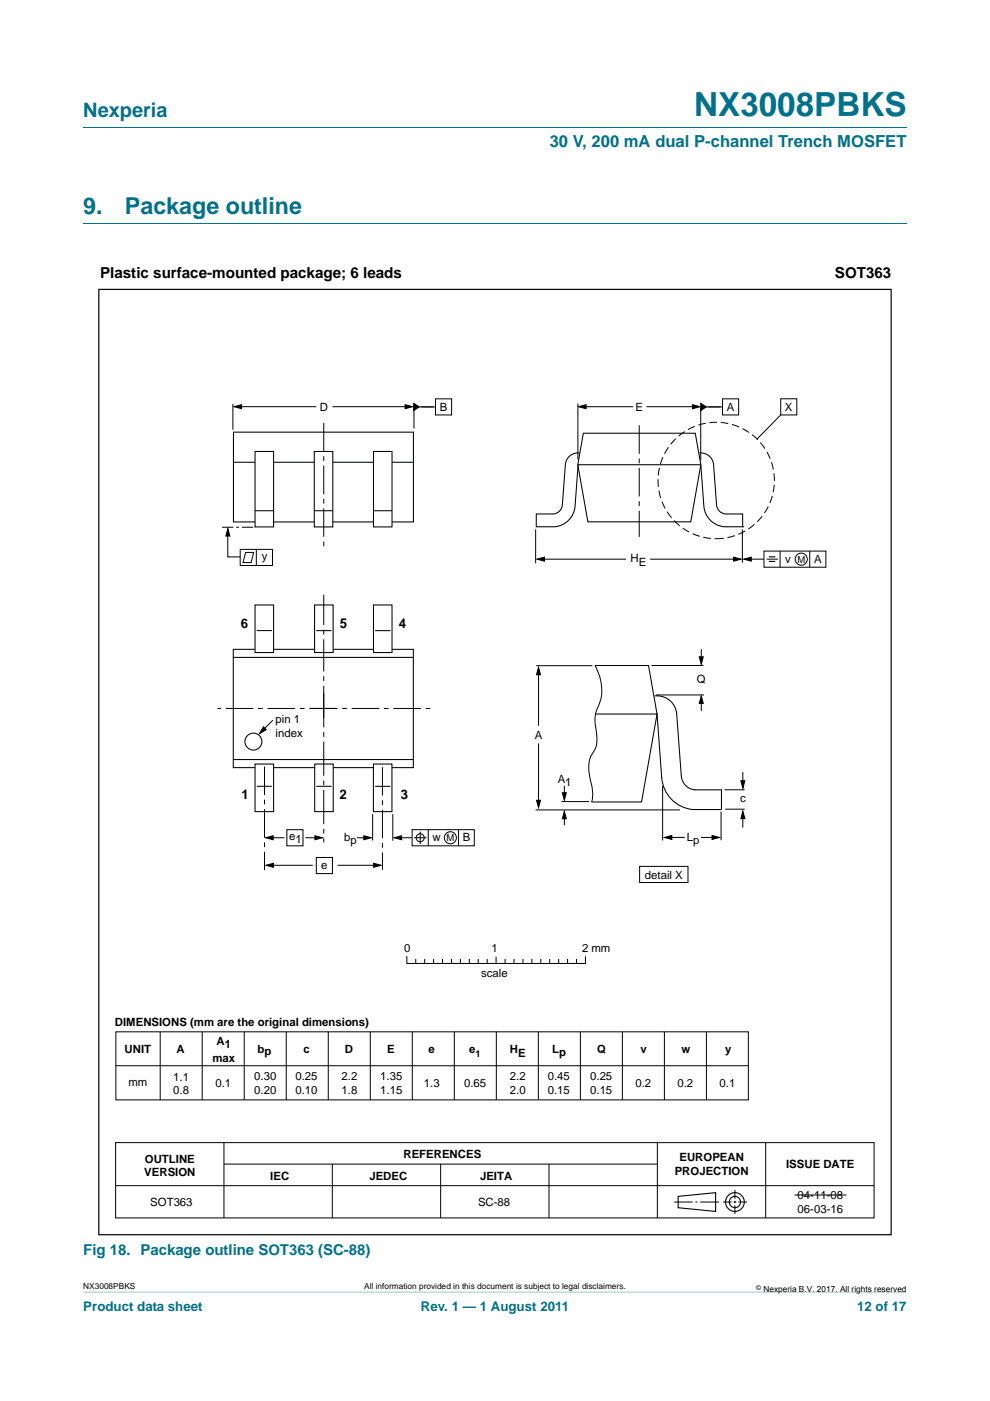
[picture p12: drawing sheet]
<svg xmlns="http://www.w3.org/2000/svg" width="210mm" height="297mm" viewBox="0 0 210 297" stroke-linecap="round" stroke-linejoin="round" font-family="sans-serif">
<path d="M17.7 273.9l174.6 .1z" fill="#00718a"/>
<path d="M17.7 27h174.6M17.7 47.4h174.6" fill="none" stroke="#00718a" stroke-width=".21"/>
<g fill="none" stroke="#000" stroke-width=".21">
<path d="M49.4 85.6v5.5M50.6 86.2h16.5M70.5 86.2h16.2M87.8 85.7v5.1M88.3 86.3h4M92.4 84.6h3.4v3.4h-3.4zM122.6 85.6v11.8M123.4 86.2h10.9M137.1 86.2h10.6M148.6 86.1v11.5M149.2 86.3h4M153.2 84.6h3.5v3.4h-3.5z"/>
<path d="M165.6 88l-5 5.1M165.6 84.6h3.4v3.4h-3.4zM48.3 112.6v5.5h2.6M50.9 116.5h6.9v3.4h-6.9zM52.1 117.1h1.7l-.5 2.2h-1.8zM54.4 116.5v3.4M113.6 112.2v7.2M114.7 118.6h18.1M137.9 118.6h18.3M157.5 112.2v7.1M158.6 118.6h3.4M162 116.8h13.2v3.5h-13.2z"/>
<path d="M162.6 118.6h2.4M165.5 116.8v3.5M171.7 116.8v3.5M148.7 137.6v2.4M57.9 152.7l-2.2 2.2M113.7 141.1h11.9M114.2 142.7v11.2M114.2 157.6v12.7M126.2 141.2a9.7 9.7 0 0 1 .3 9.5 6.4 6.4 0 0 0-.2 3.4 7.9 7.9 0 0 1-.1 4.8 6.3 6.3 0 0 0-1 6.2l.3 1.6a6.6 6.6 0 0 1 0 3.3M138.2 141.1h11M139.1 147.3h10.2M148.7 148.3v2.4"/>
<path d="M57.2 177.6h3.1M60.8 175.9h3.5v3.4h-3.5zM64.8 177.6h2.8M75.7 177.6h2.2M79 172.6v5.6M83.3 172.6v5.7M84.5 177.6h2.9M87.4 175.9h13.2v3.4h-13.2zM87.8 177.6h2.6M89.1 176.3v2.7M90.8 175.9v3.4M97.3 175.9v3.4"/>
<path d="M113.6 171.7h30.6M119.1 170h5.8M119.7 166.6v2.6M119.7 173v2M140.5 166.6v11.6M141.8 177.6h3.4M148.7 177.6h2.8M152.9 172.1v6M157.6 163.7v2.9M157.6 172.9l-.1 2.6M157.9 167.4l-4.2 .1M157.9 171.6h-4.1"/>
<path d="M57.3 183.5h9M67.1 181.8h3.4v3.4h-3.4zM71.6 183.5h8.4M135.7 183.7h10.2v3.4h-10.2zM86.3 202.8v1.5h37.9v-1.4M88.2 203.4v.8M90.1 203.4v.8M92 203.4v.8M93.9 203.4v.8M95.8 203.4v.8M97.6 203.4v.8M99.5 203.4v.8"/>
<path d="M101.4 203.4v.8M103.3 203.4v.8M105.2 202.9v1.3M107.1 203.4v.8M109 203.4v.8M110.9 203.4v.8M112.8 203.4v.8M114.7 203.4v.8M116.6 203.4v.8M118.5 203.4v.8M120.4 203.4v.8M122.3 203.4v.8"/>
<path d="M24.5 251.4h160.9M24.5 242.3h160.9v15.9h-160.9zM47.5 242.3v15.9M47.5 246.8h91.8M70.5 246.8v11.4M93.5 246.8v11.4M116.4 246.8v11.4M139.4 242.3v15.9M143 254.9h3.9M147.5 254.9h.4M148.5 254.9h4M153.4 254.9h1.8"/>
<path d="M155.6 254.9h.6M155.9 252.3v1.8M155.9 254.6v.5M155.9 255.5v1.9M156.6 254.9h1.8M162.4 242.3v15.9"/>
<circle cx="169.9" cy="118.6" r="1.28"/>
<circle cx="89.1" cy="177.6" r=".86"/>
<circle cx="95.5" cy="177.6" r="1.28"/>
</g>
<g fill="none" stroke="#000" stroke-width=".23">
<path d="M143.8 253.7l8-.8v3.9l-8-.7z"/>
<circle cx="155.9" cy="254.9" r="1.99"/>
<circle cx="155.9" cy="254.9" r="1.2"/>
</g>
<g fill="#000" stroke="#000" stroke-width=".21">
<path d="M49.6 86.2l1.6-.4v.9zM85.9 85.8l1.6 .4-1.6 .5zM87.8 85.5l1.1 .8-1.1 .7zM122.7 86.2l1.6-.4v.9zM146.9 85.8l1.6 .4-1.6 .5zM148.6 85.5l1.2 .8-1.2 .7zM48.3 112.1l.5 1.6h-.9zM113.9 118.6l1.6-.5v.9zM155.6 118.1l1.6 .5-1.6 .4zM157.7 118.6l1.6-.5v.9zM148.3 139.3h.9l-.5 1.5zM55.9 154.1l.6 .6-1.4 .8z"/>
<path d="M114.2 141.5l.4 1.6h-.8zM148.7 147.6l.5 1.5h-.9zM56.3 177.6l1.6-.4v.8zM66.8 177.2l1.6 .4-1.6 .4zM77.2 177.2l1.6 .4-1.6 .4zM83.6 177.6l1.6-.4v.8zM113.8 169.7h.8l-.4 1.6zM119.7 172l.4 1.6h-.8zM119.3 168.1h.8l-.4 1.6zM140.9 177.6l1.6-.5v.9zM151 177.1l1.6 .5-1.6 .4zM157.6 172l.4 1.6h-.8z"/>
<path d="M157.1 165.5h.9l-.4 1.6zM56.4 183.5l1.6-.5v.9zM79.3 183l1.5 .5-1.5 .4z"/>
</g>
<path d="M65.7 150.2h25.6M71.4 150.2h-25.3" fill="none" stroke="#000" stroke-width=".21" stroke-dasharray="5.8 1 1 1" stroke-linecap="butt"/>
<path d="M68.7 152.2v-26.1" fill="none" stroke="#000" stroke-width=".21" stroke-dasharray="6.8 1 1 1" stroke-linecap="butt"/>
<path d="M68.7 147v31.6" fill="none" stroke="#000" stroke-width=".21" stroke-dasharray="7.2 1 1 1" stroke-linecap="butt"/>
<path d="M163.1 118.1h1.3M163.1 119h1.3" fill="none" stroke="#000" stroke-width=".24"/>
<path d="M53.7 111.8h-6.8" fill="none" stroke="#000" stroke-width=".21" stroke-dasharray="2.4 .6 .6 .6" stroke-linecap="butt"/>
<path d="M21 61.4h168v200.4h-168z" fill="none" stroke="#000" stroke-width=".25"/>
<g fill="none" stroke="#000" stroke-width=".22">
<path d="M49.5 91.6h38.2v19.1h-38.2zM49.5 98h38.2M49.5 139.4h38.1M54.1 137.7h-4.6v25.1h4.6M54.1 128.3h3.9v10.1h-3.9zM54.5 133.7h3.2M58 137.7h8.6M66.7 128.3h4v10.1h-4zM67.1 133.7h3.2M70.7 137.7h8.5M79.2 128.3h3.9v10.1h-3.9zM79.6 133.7h3.2"/>
<path d="M83.1 137.7h4.6v25.1h-4.6M49.5 161h38.1M54.1 162h3.9v10.1h-3.9zM54.5 166.7h3.2M58.1 162.8h8.7M66.7 162h4v10.1h-4zM67.1 166.7h3.2M70.7 162.8h8.5M79.2 162h3.9v10.1h-3.9zM79.6 166.7h3.2"/>
</g>
<circle cx="151.9" cy="101.9" r="12.3" fill="none" stroke="#000" stroke-width=".21" stroke-dasharray="1.6 .8" stroke-linecap="butt"/>
<path d="M135.6 90.2v23.6M56.1 162.5v22M81.1 162.6v21.8" fill="none" stroke="#000" stroke-width=".21" stroke-dasharray="6 1 1 1" stroke-linecap="butt"/>
<path d="M79.2 95.7h3.9v16h-3.9z" fill="#fff" stroke="#000" stroke-width=".22"/>
<path d="M79.2 108.3h3.9" fill="none" stroke="#000" stroke-width=".22"/>
<path d="M66.7 95.7h3.9v16h-3.9z" fill="#fff" stroke="#000" stroke-width=".22"/>
<path d="M66.7 108.3h3.9" fill="none" stroke="#000" stroke-width=".22"/>
<path d="M54.1 95.7h3.9v16h-3.9z" fill="#fff" stroke="#000" stroke-width=".22"/>
<g fill="none" stroke="#000" stroke-width=".22">
<path d="M122.9 96a2.73 2.73 0 0 0-3 2.5l-.6 8.6a2.07 2.07 0 0 1-1.9 1.9h-3.7v2.7h4a4.8 4.8 0 0 0 4.3-4.4l.6-8.8M123.7 91.9h23.8l1.1 6.6-2.1 12.1h-21.8l-2.1-12.1zM148.3 96a2.73 2.73 0 0 1 3 2.5l.7 8.6a2.07 2.07 0 0 0 1.8 1.9h3.7v2.7h-3.9a4.8 4.8 0 0 1-4.3-4.4l-.7-8.8h-26M54.1 108.3h3.9M157.5 111.7h.1M126.2 141.1h11.3l1.9 10.3M126.4 151.4h13M138.9 147.5a4.2 4.2 0 0 1 4.6 3.8l1 13.2a3.2 3.2 0 0 0 2.9 3h5.6v4.1M139.4 151.4l-3.3 18.6h-10.6M139.4 151.4l.9 13.5a7.3 7.3 0 0 0 6.6 6.7h6.1"/>
<circle cx="53.8" cy="157.2" r="1.8"/>
</g>
<path d="M68.7 89.7v26.9" fill="none" stroke="#000" stroke-width=".21" stroke-dasharray="6 1 1 1" stroke-linecap="butt"/>
<g fill="none" stroke="#000" stroke-width=".21">
<path d="M24.6 218.8h134.1v14.4h-134.1zM34 218.8v14.4M42.9 218.8v14.4M51.8 218.8v14.4M60.7 218.8v14.4M69.6 218.8v14.4M78.5 218.8v14.4M87.4 218.7v14.5M96.4 218.8v14.4M105.3 218.8v14.4M114.2 218.8v14.4M123.1 218.8v14.4"/>
<path d="M132 218.8v14.4M140.9 218.8v14.4M149.8 218.8v14.4M24.6 226h134.1M168.5 253.4h11"/>
</g>
<text font-size="7" fill="#00718a" x="147.2" y="24.6">NX3008PBKS</text>
<g font-size="4.9" fill="#00718a">
<text x="17.7" y="45.4">9.</text>
<text x="26.5" y="45.4">Package outline</text>
</g>
<text font-size="4.2" fill="#00718a" x="17.7" y="24.9">Nexperia</text>
<text font-size="3.5" fill="#00718a" x="116.6" y="31.1">30 V, 200 mA dual P-channel Trench MOSFET</text>
<g font-size="3.2">
<text x="21.2" y="59">Plastic surface-mounted package; 6 leads</text>
<text x="177.1" y="59">SOT363</text>
</g>
<text font-size="3.2" fill="#00718a" x="17.7" y="266.1">Fig 18. Package outline SOT363 (SC-88)</text>
<g font-size="2.8">
<text x="51" y="133.2">6</text>
<text x="72.1" y="133.2">5</text>
<text x="84.6" y="133.2">4</text>
<text x="51.2" y="169.4">1</text>
<text x="72" y="169.4">2</text>
<text x="85" y="169.4">3</text>
</g>
<g font-size="2.8" fill="#00718a">
<text x="17.7" y="277.9">Product data sheet</text>
<text x="89.3" y="277.9">Rev. 1 — 1 August 2011</text>
<text x="181.8" y="277.9">12 of 17</text>
</g>
<g font-size="2.4">
<text x="67.9" y="87.1">D</text>
<text x="93.3" y="87.2">B</text>
<text x="134.8" y="87.2">E</text>
<text x="154.2" y="87.2">A</text>
<text x="166.5" y="87.1">X</text>
<text x="55.5" y="118.8">y</text>
<text x="133.8" y="119.2">H</text>
<text x="135.5" y="120">E</text>
<text x="166.5" y="119.3">v</text>
<text x="172.7" y="119.4">A</text>
<text x="147.8" y="144.9">Q</text>
<text x="58.4" y="153.4">pin 1</text>
<text x="58.4" y="156.3">index</text>
<text x="113.4" y="156.7">A</text>
<text x="118.3" y="166">A</text>
<text x="119.9" y="166.6">1</text>
<text x="157" y="170.1">c</text>
<text x="61.3" y="178.1">e</text>
<text x="62.7" y="178.7">1</text>
<text x="73" y="178.3">b</text>
<text x="74.3" y="178.9">p</text>
<text x="91.7" y="178.3">w</text>
<text x="98.2" y="178.3">B</text>
<text x="145.7" y="178.3">L</text>
<text x="147" y="178.9">p</text>
<text x="68.1" y="184.2">e</text>
<text x="136.8" y="186.3">detail X</text>
<text x="85.7" y="201.8">0</text>
<text x="104.2" y="201.8">1</text>
<text x="123.4" y="201.8">2 mm</text>
<text x="102" y="207.1">scale</text>
<text x="24.4" y="217.6">DIMENSIONS (mm are the original dimensions)</text>
<text x="45.9" y="221.5">A1</text>
<text x="26.4" y="223.3">UNIT</text>
<text x="37.4" y="223.3">A</text>
<text x="45.1" y="225.1">max</text>
<text x="54.6" y="223.3">bp</text>
<text x="64.3" y="223.3">c</text>
<text x="73.2" y="223.3">D</text>
<text x="82.1" y="223.3">E</text>
<text x="90.9" y="223.3">e</text>
<text x="99.5" y="223.3">e</text>
<text x="108.2" y="223.3">H</text>
<text x="109.9" y="224.1">E</text>
<text x="117.1" y="223.3">Lp</text>
<text x="126.7" y="223.3">Q</text>
<text x="135.9" y="223.3">v</text>
<text x="144.6" y="223.3">w</text>
<text x="153.8" y="223.3">y</text>
<text x="27.2" y="230.2">mm</text>
<text x="36.8" y="229.1">1.1</text>
<text x="36.8" y="232">0.8</text>
<text x="45.7" y="230.4">0.1</text>
<text x="53.9" y="229">0.30</text>
<text x="53.9" y="231.9">0.20</text>
<text x="62.7" y="229.1">0.25</text>
<text x="62.7" y="232">0.10</text>
<text x="72.4" y="229.1">2.2</text>
<text x="72.4" y="232">1.8</text>
<text x="80.6" y="229.1">1.35</text>
<text x="80.6" y="232">1.15</text>
<text x="89.9" y="230.4">1.3</text>
<text x="98.4" y="230.4">0.65</text>
<text x="108.1" y="229.1">2.2</text>
<text x="108.1" y="232">2.0</text>
<text x="116.2" y="229.1">0.45</text>
<text x="116.2" y="232">0.15</text>
<text x="125.2" y="229.1">0.25</text>
<text x="125.2" y="232">0.15</text>
<text x="134.8" y="230.4">0.2</text>
<text x="143.7" y="230.4">0.2</text>
<text x="152.6" y="230.4">0.1</text>
<text x="85.6" y="245.5">REFERENCES</text>
<text x="30.6" y="249.4">VERSION</text>
<text x="30.7" y="246.5">OUTLINE</text>
<text x="57.3" y="250.1">IEC</text>
<text x="78.3" y="250.1">JEDEC</text>
<text x="101.8" y="250.1">JEITA</text>
<text x="143.1" y="249.1">PROJECTION</text>
<text x="144.1" y="246.2">EUROPEAN</text>
<text x="166.7" y="247.7">ISSUE DATE</text>
<text x="31.9" y="255.7">SOT363</text>
<text x="101.4" y="255.7">SC-88</text>
<text x="169.2" y="254.2">04-11-08</text>
<text x="169.2" y="257.1">06-03-16</text>
</g>
<g font-size="2">
<text x="169.2" y="119.3">M</text>
<text x="94.7" y="178.3">M</text>
<text x="100.9" y="224.1">1</text>
</g>
<g font-size="1.8">
<text x="17.7" y="273.3">NX3008PBKS</text>
<text x="77.3" y="273.3">All information provided in this document is subject to legal disclaimers.</text>
<text x="161.9" y="273.9">Nexperia B.V. 2017. All rights reserved</text>
</g>
<text font-size="1.4" x="160.4" y="273.4">©</text>
</svg>
